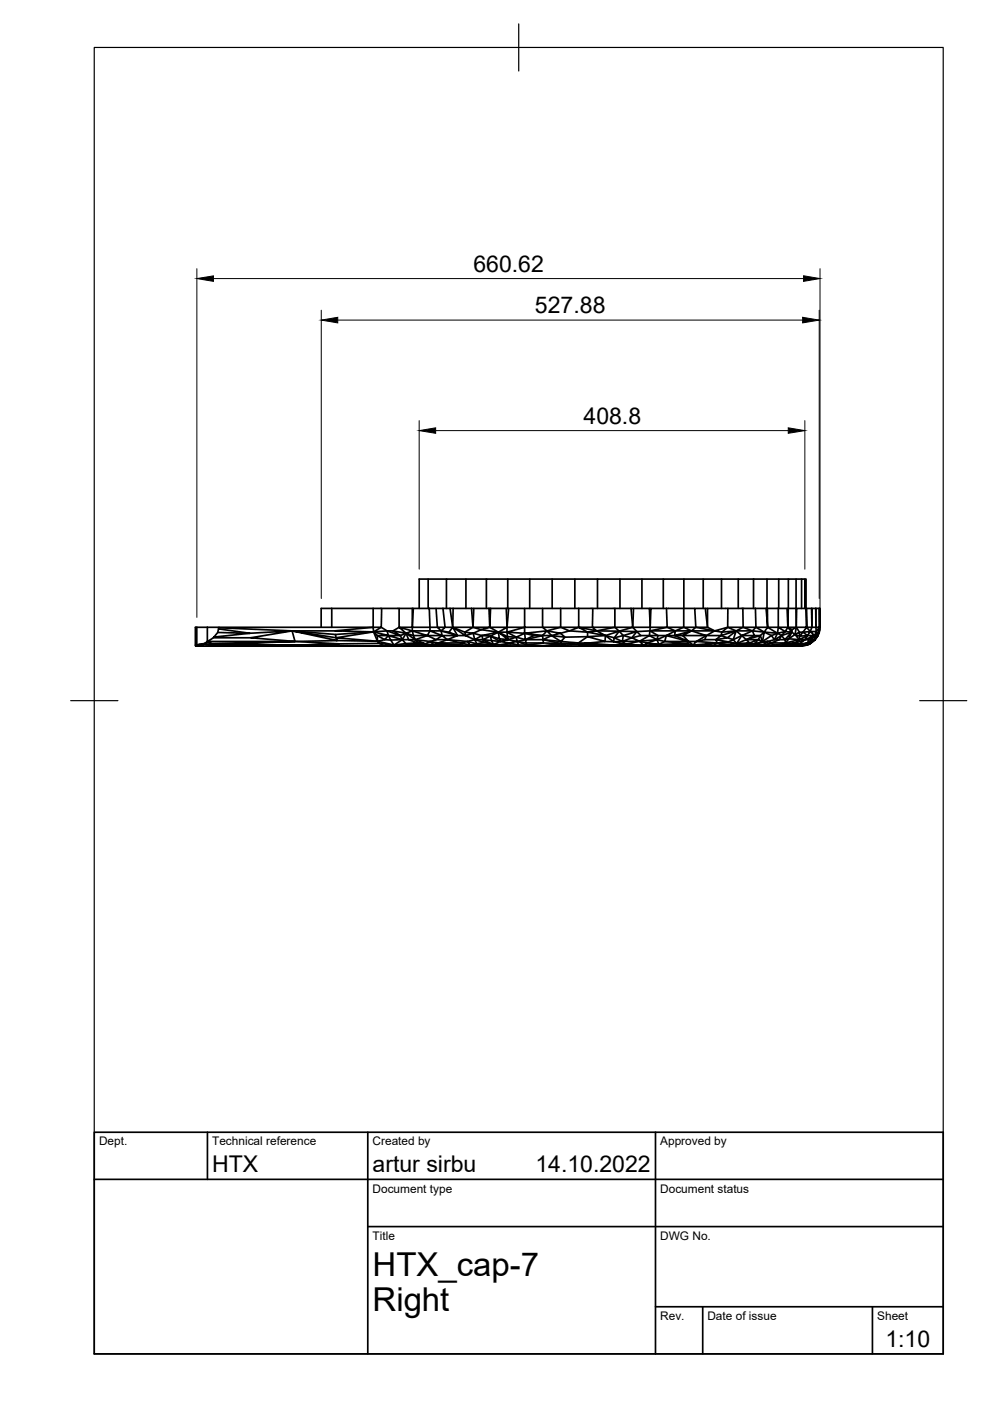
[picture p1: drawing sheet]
<svg xmlns="http://www.w3.org/2000/svg" width="210mm" height="297mm" viewBox="0 0 210 297" stroke-linecap="round" stroke-linejoin="round" font-family="sans-serif">
<!-- layer: Visible -->
<g fill="none" stroke="#000" stroke-width=".36">
<path d="M41.5 137h.2zM41.6 137h1.5M41.7 133v3.7M41.7 136.7l1.4 .3h2.4M41.7 136.7v.2l1.4 .1M41.7 137h1.4M42.4 136.6l.7 .4M42.8 136.5l-.2 .3-.6-.1M43.2 136.5l-1.5 .2M43.5 136.4h.1h-.2M43.6 136.4l.6 .3h-.5M43.6 136.3l.3-.2 1.1 .6"/>
<path d="M43.6 136.3l-.2 .1M43.6 136.3l.1 .4-.5-.2 .2-.1M43.7 136.7l1.8 .3-1.3-.3h.8M43.7 136.7l-1.1 .1M43.9 136v.1l.8 .3-.3-.4h18.1M44 133h2.4l-.1 .3M44 133l-.1 3M44 133h-2.6v3.8l.1 .2 .2-.1M44.4 135.8v.2h-.5M44.7 136.4l17.8-.4-17.5 .7zM45 136.7l27.5 .2zM45 136.7l.5 .3"/>
<path d="M45.2 135.2l-1.2 .8M45.4 135.1l.8-1 6.8 .2-7.6 .8-.2 .1h8M46.4 133.1l15.5 .7M46.4 133h23.9M61.9 133.8l-8.7 1.4 9.3 .8-.6-2.2-8.9 .5-6.7-1-.1 .8M61.9 133.8h9.1M61.9 133.8l9.2 .7M62.5 136l9.4 .5-8.7 .3M70.3 133h8.8M70.3 129v4M71 133.8l8.1-.8 .1 1zM71.3 135.2l7.9-1.2 .8 2z"/>
<path d="M71.3 135.2l.2 .6 8.5 .2M71.3 135.2l-9.4-1.4 9.6 2-9 .2M72.5 136.9l9.9 .1zM79.1 129v4M79.2 134l-8.1 .5 .2 .7M79.2 134l.8 .8v1.2M79.2 134l3.1 .8h-2.3l1.6 .8 .7-.8M80 136l.5 .4-8.6 .1M80 136l1.6-.4 1.2 .1 .7 1.1 1.8-1.2 .7 .8 .5 .4M80 136l3.5 .8M80.5 136.4l3 .4-2 .2zM80.9 129l-.1 4h-1.7"/>
<path d="M81.5 137h7.5h-43.5M82.1 133.8l2.8 1h-2.6l.5 .9 2.5-.1-3-.8M82.1 133.8l.2 1M83.3 133.8l2.8 .5-1.5-1.3 2.8 .8-2.5 1zM83.5 136.8h3l2.5 .2h17.3M84.6 133l-1.3 .8h-1.2l-1.3-.8-1.6 1 2.9-.2M84.6 129h-16.5v4M85.3 135.6h1.3l2 .7-5.1 .5M86.1 134.3l1.6 .5 .3 .8zM86.1 134.3l.5 1.3h1.4M86.1 134.3l-.8 1.3-.4-.8M86.5 136.8l3.7-.3 4.4 .5-8.1-.2h5.5"/>
<path d="M87.4 129v4h-2.8M87.4 133.8l3.2 1h-2.9zM87.4 129h-2.8v4M87.4 129h.2M87.6 129h3.4l.2 4h-3.8zM88 135.6l3.2 .4-1 .5M88.6 136.3l-.6-.7 2.2 .9-1.6-.2-2.1 .5M90.6 134.8l1.9 .8-1.3 .4 1.7 .3 .4 .4 4.9 .1h-6.2M90.6 134.8l-2.6 .8M90.8 122.8h-1.9v6.2M91 129h1.5M91.2 136l2.1 .7-1.3 .1z"/>
<path d="M92.7 133h1.7l-.9 .8zM92.9 136.3l1.9-.7 2.9 .7 1.4-.3 .6 .8-2-.5zM92.9 136.3l5.3 .5h1.5M93.9 129l.5 4h1.6l-.8 1 1.8 .8-3.5-1 .2 1h-3.1l.6-1M93.9 129h-1.4l.2 4h-1.5v.8h-3.8v-.8M93.9 129h6.1M94.7 122.8h-3.9v6.2M94.8 135.6l-1.1-.8h3.3l-2.2 .8 4.3 .4M95.2 134l-1.7-.2h-2.3l2.5 1-1.2 .8h2.3M95.4 129l.6 4M96 133l2.6 1 1.7-1M96.1 129l-.1 4"/>
<path d="M98.7 134.8l-.1-.8 1.7 .3-1.6 .5 1.9 .8M98.8 122.8h-4.1v6.2M99.1 136l2 .5M99.7 136.8l-.6 .2-.9-.2-3.6 .2M100 129l.3 4h-4.3l1 1.8h1.7l-2.7-1.8M100 129h.5l-.2 4M100.3 133h3.5l-1.8 .5zM100.3 134.3l.3 1.3 1.6-.8M100.5 129h6.8M100.6 135.6l2 .6-.2-.6 2.2 1.1-2-.5-1.5 .3-.5-.9-1.5 .4M102.2 134.8l-1.9-.5 1.7-.8 3.7 .5-3.5 .8 1.8 .1-1.6 .7 1.8 .2-.2-.9 2 1.1M102.2 134.8l.2 .8h-1.8"/>
<path d="M103.1 122.8h-4.3v6.2M103.7 129l.1 4 .2-4M103.8 133h3.7l-1.8 1zM104 134.9l1.7-.9 .2 1.4zM104.6 136.7l-4.9 .1 6.6 .2M104.6 136.7l-3.5-.2-1.4 .3M106 136l-.1-.6 1.8 .2-2-1.6 1.9 1 .1 .6-1.7 .4 1.9 .3M106 136l-1.4 .7h1.8M106 136l-1.8-.2 .4 .9M106.4 136.7l1.6 .3h-1.7M106.4 136.7l1.8 .1M107.3 129h.5l-.3 4"/>
<path d="M107.3 129l.2 4M107.5 134l3.7-1v1.3zM107.5 134l2 1.1-1.9-.1zM107.5 133v1h-1.8M107.5 133h3.7M107.7 122.8h-4.6v6.2M107.8 129h3.4v4h3.8v-4M107.9 136.3l-1.5 .4M108.2 136.8l-.2 .2 7.4-.1-3.6-.1M108.2 136.8h3.6M109.5 135.1l1.7-.8 .2 1.3zM109.6 136l-.1-.9-1.8 .5 1.9 .4-1.7 .3"/>
<path d="M109.6 136l.4 .8-2.1-.5M109.6 136l1.9 .3 .3 .5M109.6 136l2.2 .8M111.2 129h7.7M111.2 134.3l4.8-.5-1 1zM111.2 134.3l2 .5h1.8M111.4 135.6h3.7l.1 .7h-3.7zM111.4 135.6l3.6-.8 .1 .8M111.8 136.8l3.4-.5 3.7 .1-3.5 .5 7.2-.2-3.7-.3 1 .4M112.3 122.8h-4.6v6.2M113.2 134.8l-1.8 .8-1.8 .4M115 134.8h1.9l-1.8 .8 3.8 .4"/>
<path d="M115.1 135.6l3.8 .8M117 136.9l-3.6 .1h12.9M117.1 122.8h-4.8v6.2M118.9 133h-3.9l1 .8 2.9-.8 1.9 .8-2 .5-2.8-.5 .9 1 1.9-.5 1 .8 4.8-.1M118.9 133h3.8l-1.9 .8 3.8 .2v1M118.9 129h6.8l-.1 4h4.8M118.9 129v4M118.9 136v.4l3.7-.1v.4l1.9-.3-1.9-.1M121.9 122.8h-4.8v6.2M122.6 136.7l7.3 .1-3.6 .2zM122.7 129v4h2.9l.9 .8-3.8-.8 1.9 1M124.6 135l-2 1.3-3.7-.3 .9-.9-2.9-.3 2 1.2"/>
<path d="M124.6 134l1.9-.2 1.9 1zM125.7 129h8.1M126.3 137h18M126.7 129v-6.2h4.7v6.2M126.7 122.8h-4.8v6.2M128.4 134.8l-3.8 .2 3.7 1-3.8 .4 5.4 .4M128.4 134.8l2.9-1h-4.8l3.9-.8 .9 .8-1.1 1.4M128.4 134.8l1.7 1.3-1.8-.1zM128.4 134.8l1.8 .4-.1 .9M129.9 136.8h6.6l-10.2 .2M130.1 136.1l2.6 .5-2.8 .2M130.1 136.1l1.9-.1 .7 .6"/>
<path d="M130.2 135.2l1.9-.4 1.9 .4-2 .8h3.6l-1.6-.8M130.4 129v4M131.3 133.8l3.7 .1-2.9 .9zM131.3 133.8l2.9-.8 .8 .9M131.4 122.8h4.7M132.1 134.8l-.1 1.2-1.8-.8M133.8 129l.4 4h-3.8M133.8 129h.5l-.1 4h3.7l-.2-4h-3.4M135.6 136l2.1-1.2 1.6 .8zM135.6 136l1.7 .3-.8 .5-.9-.8-2.9 .6 3.8 .2 7.8 .2M135.9 134.8l-.9-.9-1 1.3M135.9 134.8h1.8"/>
<path d="M135.9 134.8l-1.9 .4M137.7 129h.3M137.8 133.8l-.1 1h1.8l-.2 .8 2-.8h-1.8l-1.7-1h5.4M137.8 133.8l3.7-.8 1.7 .8M137.8 133.8l-2.8 .1M137.9 133l-.1 .8M139.3 135.6l1.6 .4 .4-1.2 4.7 1.2h-5.1M139.7 136.6l6-.2-4.5 .4zM140.6 122.8h-4.5v6.2M141.3 134.8l1.9-1-.2 1zM141.3 129h3.7v4h-3.5M141.3 129l.2 4h-3.6"/>
<path d="M141.3 129h-3.3l-.1 4M144.3 137l2.7-.2h1.4zM144.3 137l1.4-.6-.5 .4zM145 133l1.6 .8h-3.4M145 122.8h-4.4v6.2M145.7 136.4l1.3 .4h-1.8M146 136h1.6l-.6 .8zM146 136l-.3 .4-4.8-.4-1.2 .6-.4-1-2 .7 2.4 .3-3.2 .2h4.7l3.1 .2M146.6 133.8l.9-.8 4 .8zM146.6 133.8l-1.8 1h5l-3.2-1-3.6 1h1.8l1.2 1.2-3-1.2M147.5 133h-2.5l-1.8 .8M147.5 133h2.5"/>
<path d="M147.6 136l4.5 .3M148.4 136.8l.2 .2h-4.3M148.6 137h9M149.1 122.8h-4.1v6.2h2.3M149.3 136.7l2.8-.4-5.1 .5 2.3-.1-.9 .1M149.4 135.6l-1.8 .4M149.5 129h-2.2l.2 4M149.8 134.8h3.1l-1.1 .8 2.7 .5-2.4 .2-.3-.7h-2.4zM150 133v-4h4.3v4M150 129h-.5l.5 4M150 133l1.5 .8M151.2 136.9l5.3-.1 1.1 .2z"/>
<path d="M151.5 133.8l-3.9 2.2M152.1 136.3l-.9 .6-1.9-.2M152.1 136.3l1.8 .3-5.3 .4 .7-.3M152.9 134.8l1.3 .4-2.4 .4M153 122.8h-3.9v6.2M153.1 134l3-.2-3.2 1zM153.1 134l1.2-1 1.8 .8 1.2 1-1.8 .8M154.2 135.2l1.9-1.4-.6 1.8zM154.3 133l-2.8 .8 1.6 .2M154.3 133h3.3M154.3 129h12.6M156.1 133.8l1.5-.8 1.9 .8z"/>
<path d="M156.2 136.4l2.7-.1-2.4 .5M156.5 136.8h7.6l-.6-.5-1.8 .5-4.1 .2M156.5 122.8h-3.5v6.2M157.3 134.8l2.2-1 .5 1zM157.5 129l.1 4M158.9 136.3l.9 .3-3.3 .2M159.4 137l4.7-.2 .8 .2zM159.8 122.8h-3.3v6.2M159.8 122.8h2.8M159.8 122.8v6.2M160 134.8l-1.8 .8-.9-.8-1.1 1.6M160.2 129l.1 4h-2.7"/>
<path d="M160.3 133h4.7M160.3 133l1.7 1-.8 .8h-1.2M160.3 133l-.8 .8 2.5 .2M160.8 135.6l.9 .4-1.9 .6 1-1 .4-.8-3 .8h2.6l-1.9 .7-.7-.7-2 .8-.7-.8-1 .5 1.7 .3-2.3 .2 2.6 .2-.3-.4M161.2 134.8l.5 1.2h1.1l-3 .6 1.9 .2 1.1-.8M162 134l1.6 .8-1.9 1.2zM162.4 129l.4 4-.1-4M162.8 133l2 1.3-2.8-.3zM163.6 134.8l.6 .8-1.4 .4 .7 .3M164.1 136.8h2l-1.2 .2M164.2 135.6l1.5-.8-.5 .8zM164.8 134.3l1.7-.4-.8 .9z"/>
<path d="M164.8 134.3l-1.2 .5M164.9 137h3.5M165 129v4l-.2 1.3-.6 1.3M165.1 122.8h-2.5v6.2M166.1 136.8l.5-.5 2 .1zM166.1 136.8h1l-2.2 .2M166.4 135.6h-1.2l-1.7 .7h3.1M166.6 136.3l-.2-.7 .8-.2-.6 .9-2.5 .5M166.6 136.3l2.8-.7-.8 .8M166.9 129h.2l-.1 4zM167 133l1 .5-.1 .5-1.4-.1 .5-.9 .9 1M167 133h1.8l-.8 .5"/>
<path d="M167 133h-2l1.5 .9M167.1 129h1.8M167.2 122.8h-2.1v6.2M167.2 135.4l2.2 .2M167.6 136.9l1-.5 .1 .3zM167.6 136.9l-2.7 .1M167.9 134l-2.2 .8 .7 .8 1.5-1.6-.7 1.4M167.9 134l.7 .5-1.4 .9M168.6 136.4l-1.5 .4 .5 .1 1.9-.3-.8 .1M168.6 136.4l2.1-.8-1.2 1zM168.8 122.8h-1.6v6.2M168.8 133l.7 1h.7l.8-1 .8 .9 .3-.9"/>
<path d="M168.8 133l-.2 1.5 .9-.5v.9M169.5 134.9l-.1 .7 1.8-.8-.5 .8h-1.3M169.5 134.9l-.9-.4 .8 1.1M169.9 136.9v-.2l1.4-.4-1.8 .3 .4 .1-2.3 .2 .8 .1M169.9 136.9l1.7-.3-.4 .2-2.8 .2M169.9 136.9l-1.5 .1M169.9 122.8h-1.1v10.2M170.2 134l1.6-.1-.6 .9zM170.2 134l-.7 .9 1.7-.1M170.6 129v-6.2h.3v6.2h-2l-.1 4M170.6 122.8h-.7v6.2M171 129h1.1"/>
<path d="M171.2 136.8l-1.7 .2M171.2 134.8h1.5l-2 .8h.7l1.3-.8 .4-.9h-1.3l.9 .9M171.3 136.3h.4l-.1 .3M171.6 136.6l1.2-1zM172.1 129v4h-1.1v-4h-.1l.1 4h-2.2M172.1 129h.9M172.2 129l-.1 4h.9v-4M172.2 135.4l.6 .2M172.7 134.8l-.5 .6-.8 .2-.1 .7M172.8 135.6l-1.1 .7 .5-.9-.9 .9M173 129v4M173 133l.1 .9"/>
<path d="M173 129h.7M173.1 133.9v.9h-.4M173.1 133.9l.4 .4-.7 1.3-.1-.8M173.4 134.8l-.6 .8zM173.7 129v4h-.7M173.7 129v4h.2M173.7 129h.2v4l-.5 1.8 .3-1.8-.6 .9M173.7 133l.1 .5-1 2.1"/>
</g>
<!-- layer: Border -->
<path d="M20 10.1h180v276.9h-180zM110 5.1v10M15 148.6h10M195 148.6h10" fill="none" stroke="#000" stroke-width=".25"/>
<!-- layer: TitleBlock -->
<path d="M20 240.1h180v46.9h-180zM20 250h180M44 240.1v9.9M78 240.1v46.9M139 240.1v46.9M78 260.1h122M139 277.1h61M149 277.1v9.9M185 277.1v9.9" fill="none" stroke="#000" stroke-width=".36"/>
<!-- layer: Dimensions -->
<path d="M41.7 57v73.9M45.3 59.1h125.1M173.9 57v73.9M68.1 65.8v61.1M71.6 67.9h98.6M173.7 65.8v61.1M88.9 89.2v31.5M92.4 91.3h74.7M170.6 89.2v31.5" fill="none" stroke="#000" stroke-width=".21"/>
<path d="M41.7 59.1l3.6-.6v1.2zM170.4 58.5l3.5 .6-3.5 .6zM68.1 67.9l3.5-.6v1.2zM170.2 67.3l3.5 .6-3.5 .6zM88.9 91.3l3.5-.6v1.2zM167.1 90.7l3.5 .6-3.5 .6z" fill="#000" stroke="#000" stroke-width=".21"/>
<g font-size="7">
<text x="79" y="270.6">HTX_cap-7</text>
<text x="79" y="278.1">Right</text>
</g>
<g font-size="4.9">
<text x="100.4" y="57.6">660.62</text>
<text x="113.4" y="66.4">527.88</text>
<text x="123.7" y="89.8">408.8</text>
<text x="45" y="248.5">HTX</text>
<text x="79" y="248.5">artur sirbu</text>
<text x="113.5" y="248.5">14.10.2022</text>
<text x="187.7" y="285.7">1:10</text>
</g>
<g font-size="2.5">
<text x="21" y="242.9">Dept.</text>
<text x="45" y="242.9">Technical reference</text>
<text x="79" y="242.9">Created by</text>
<text x="140" y="242.9">Approved by</text>
<text x="79" y="252.8">Document type</text>
<text x="140" y="252.8">Document status</text>
<text x="79" y="262.9">Title</text>
<text x="140" y="262.9">DWG No.</text>
<text x="140" y="279.9">Rev.</text>
<text x="150" y="279.9">Date of issue</text>
<text x="186" y="279.9">Sheet</text>
</g>
</svg>
